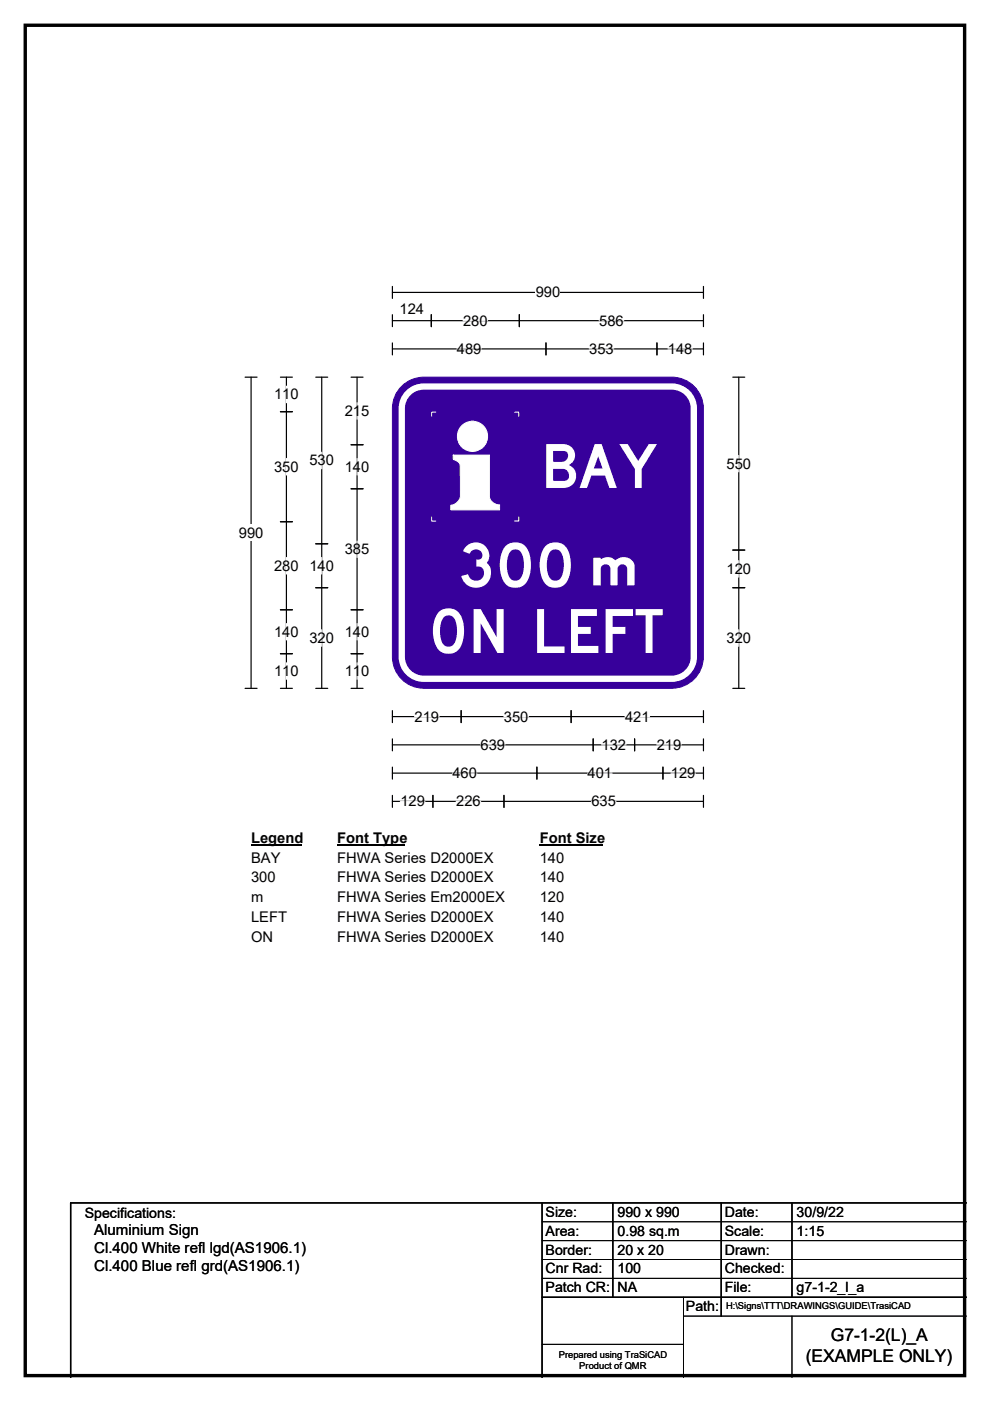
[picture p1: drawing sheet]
<svg xmlns="http://www.w3.org/2000/svg" width="210mm" height="297mm" viewBox="0 0 210 297" stroke-linecap="round" stroke-linejoin="round" font-family="sans-serif">
<path d="M5.4 5.4h199.2v286.3h-199.2z" fill="none" stroke="#000" stroke-width=".72"/>
<path d="M83.2 62h66M83.2 60.7v2.6M149.2 60.7v2.6" fill="none" stroke="#000" stroke-width=".25"/>
<path d="M113.6 60.3h5.2v3.5h-5.2z" fill="#fff"/>
<g fill="none" stroke="#000" stroke-width=".25">
<path d="M52 80h2.5M53.3 80v65.9M83.2 68h66M83.2 66.7v2.6M83.2 72.7v2.5M83.2 74h66M91.5 66.7v2.6M110.2 66.7v2.6M115.8 72.7v2.5M139.3 72.7v2.5M149.2 66.7v2.6M149.2 72.7v2.5"/>
<path d="M52 145.9h2.5M83.2 150.7v2.5M83.2 156.7v2.5M83.2 151.9h66M83.2 157.9h66M97.8 150.7v2.5M121.1 150.7v2.5M125.8 156.7v2.5M134.6 156.7v2.5M149.2 150.7v2.5M149.2 156.7v2.5M83.2 162.6v2.6"/>
<path d="M83.2 168.6v2.6M83.2 163.9h66M83.2 169.9h66M91.8 168.6v2.6M106.9 168.6v2.6M113.9 162.6v2.6M140.6 162.6v2.6M149.2 162.6v2.6M149.2 168.6v2.6"/>
</g>
<g fill="none" stroke="#fff" stroke-width=".25">
<path d="M96.9 74h5.2M98.2 68h5.2M125 74h5.2M127.1 68h5.2M141.7 74h5.2M87.9 151.9h5.2M101.9 157.9h5.2M106.9 151.9h5.2M127.6 157.9h5.2M132.6 151.9h5.2M139.3 157.9h5.2M84.9 169.9h5.2"/>
<path d="M95.9 163.9h5.3M96.8 169.9h5.2M124.6 163.9h5.2M125.4 169.9h5.2M142.3 163.9h5.2"/>
</g>
<path d="M50.7 111.2h5.2v3.5h-5.2z" fill="#fff"/>
<g fill="none" stroke="#000" stroke-width=".25">
<path d="M59.5 80h2.5M60.7 80v65.9M67 80h2.5M68.2 80v65.9M74.5 80h2.5M75.7 80v65.9M155.4 80h2.6M156.7 80v65.9M59.5 87.3h2.5M74.5 94.3h2.5M59.5 110.6h2.5M67 115.3h2.5"/>
<path d="M74.5 103.6h2.5M155.4 116.6h2.6M59.5 129.3h2.5M59.5 138.6h2.5M67 124.6h2.5M74.5 129.3h2.5M74.5 138.6h2.5M155.4 124.6h2.6M59.5 145.9h2.5M67 145.9h2.5M74.5 145.9h2.5M155.4 145.9h2.6"/>
</g>
<g fill="none" stroke="#fff" stroke-width=".25">
<path d="M60.7 81.9v3.5M60.7 97.2v3.5M68.2 95.9v3.5M75.7 85.4v3.5M75.7 97.2v3.5M156.7 96.6v3.4M60.7 118.2v3.5M68.2 118.2v3.5M75.7 114.7v3.5M156.7 118.9v3.5M60.7 132.2v3.5M68.2 133.5v3.5"/>
<path d="M75.7 132.2v3.5M156.7 133.5v3.5M60.7 140.5v3.5M75.7 140.5v3.5"/>
</g>
<path d="M53.3 175.9h10.7v3.5h-10.7z" fill="#fff"/>
<path d="M53.3 179.2h10.7" fill="none" stroke="#000" stroke-width=".32"/>
<path d="M71.5 175.9h14.4v3.5h-14.4z" fill="#fff"/>
<path d="M71.5 179.2h14.4" fill="none" stroke="#000" stroke-width=".32"/>
<path d="M114.5 175.9h13.4v3.5h-13.4z" fill="#fff"/>
<path d="M114.5 179.2h13.4" fill="none" stroke="#000" stroke-width=".32"/>
<g fill="#fff">
<path d="M53.3 180.1h6.1v3.5h-6.1z"/>
<path d="M71.5 180.1h33.1v3.5h-33.1z"/>
<path d="M114.5 180.1h5.2v3.5h-5.2z"/>
<path d="M53.3 184.3h5.2v3.5h-5.2z"/>
<path d="M71.5 184.3h33.1v3.5h-33.1z"/>
<path d="M114.5 184.3h5.2v3.5h-5.2z"/>
<path d="M53.3 188.5h2.5v3.5h-2.5z"/>
<path d="M71.5 188.5h35.5v3.5h-35.5z"/>
<path d="M114.5 188.5h5.2v3.5h-5.2z"/>
<path d="M53.3 192.7h7.6v3.5h-7.6z"/>
<path d="M71.5 192.7h33.1v3.5h-33.1z"/>
<path d="M114.5 192.7h5.2v3.5h-5.2z"/>
<path d="M53.3 196.8h4.6v3.5h-4.6z"/>
<path d="M71.5 196.8h33.1v3.5h-33.1z"/>
<path d="M114.5 196.8h5.2v3.5h-5.2z"/>
</g>
<path d="M85.5 81.6a6.6 6.6 0 0 1 4.4-1.6h52.6a6.7 6.7 0 0 1 6.7 6.6v52.7a6.7 6.7 0 0 1-6.7 6.6h-52.6a6.6 6.6 0 0 1-6.7-6.6v-52.7a6.6 6.6 0 0 1 2.3-5z" fill-rule="evenodd" fill="#37009b" stroke="#37009b" stroke-width=".21"/>
<path d="M86.9 83a4.6 4.6 0 0 1 3-1h52.6a4.7 4.7 0 0 1 4.7 4.6v52.6a4.7 4.7 0 0 1-4.7 4.7h-52.6a4.7 4.7 0 0 1-4.7-4.7v-52.6a4.6 4.6 0 0 1 1.7-3.6z" fill="none" stroke="#fff" stroke-width="1.3"/>
<path d="M97 92.5a3.2 3.2 0 0 0 6.4 0 3.2 3.2 0 0 0-6.4 0zM96.1 96.5h7.7v8.8a2.12 2.12 0 0 0 2.2 1.7v1.1h-10.4v-1a2.27 2.27 0 0 0 2-1.9v-6.5a1.73 1.73 0 0 0-1.5-1.2z" fill-rule="evenodd" fill="#fff"/>
<g fill="none" stroke="#fff" stroke-width=".21">
<path d="M92.4 87.4h-.8v.8M96.1 96.5h7.7v8.8a2.12 2.12 0 0 0 2.2 1.7v1.1h-10.4v-1a2.27 2.27 0 0 0 2-1.9v-6.5a1.73 1.73 0 0 0-1.5-1.2zM109.2 87.4h.8v.9M91.6 109.6v.9h.8M110 109.6v.9h-.8"/>
<circle cx="100.2" cy="92.5" r="3.2"/>
</g>
<path d="M115 255v37M130 255v20M153 255v24M168 255v20M205 255h-190v37M115 275h90" fill="none" stroke="#000" stroke-width=".3"/>
<path d="M115 259h90M115 263h90M115 267h90M115 271h90M145 279h60M145 275v17M168 279v13M115 285h30" fill="none" stroke="#000" stroke-width=".21"/>
<g font-size="12.9" fill="#fff">
<text x="114.7" y="103.5">BAY</text>
<text x="96.2" y="124.5">300</text>
<text x="90.9" y="138.5">ON LEFT</text>
</g>
<text font-size="11.1" fill="#fff" x="124.2" y="124.1">m</text>
<g font-size="3.7">
<text x="176.2" y="284.4">G7-1-2(L)_A</text>
<text x="170.9" y="288.9">(EXAMPLE ONLY)</text>
</g>
<g font-size="3.2">
<text x="20" y="261.9">Aluminium Sign</text>
<text x="20" y="265.7">Cl.400 White refl lgd(AS1906.1)</text>
<text x="20" y="269.6">Cl.400 Blue refl grd(AS1906.1)</text>
</g>
<g font-size="3.1">
<text x="113.6" y="63.1">990</text>
<text x="84.8" y="66.6">124</text>
<text x="98.2" y="69">280</text>
<text x="127.1" y="69">586</text>
<text x="96.9" y="75">489</text>
<text x="125" y="75">353</text>
<text x="141.7" y="75">148</text>
<text x="58.1" y="84.7">110</text>
<text x="73.1" y="88.2">215</text>
<text x="58.1" y="100">350</text>
<text x="65.6" y="98.7">530</text>
<text x="73.1" y="100">140</text>
<text x="154.1" y="99.4">550</text>
<text x="50.7" y="114">990</text>
<text x="73.1" y="117.5">385</text>
<text x="58.1" y="121">280</text>
<text x="65.6" y="121">140</text>
<text x="154.1" y="121.7">120</text>
<text x="58.1" y="135">140</text>
<text x="65.6" y="136.3">320</text>
<text x="73.1" y="135">140</text>
<text x="154.1" y="136.3">320</text>
<text x="58.1" y="143.3">110</text>
<text x="73.1" y="143.3">110</text>
<text x="87.9" y="153">219</text>
<text x="106.9" y="153">350</text>
<text x="132.6" y="153">421</text>
<text x="101.9" y="159">639</text>
<text x="127.6" y="159">132</text>
<text x="139.3" y="159">219</text>
<text x="95.9" y="165">460</text>
<text x="124.6" y="165">401</text>
<text x="142.3" y="165">129</text>
<text x="84.9" y="171">129</text>
<text x="96.8" y="171">226</text>
<text x="125.4" y="171">635</text>
<text x="53.3" y="178.7">Legend</text>
<text x="71.5" y="178.7">Font Type</text>
<text x="114.5" y="178.7">Font Size</text>
<text x="53.3" y="182.9">BAY</text>
<text x="71.5" y="182.9">FHWA Series D2000EX</text>
<text x="114.5" y="182.9">140</text>
<text x="53.3" y="187.1">300</text>
<text x="53.3" y="191.3">m</text>
<text x="71.5" y="187.1">FHWA Series D2000EX</text>
<text x="71.5" y="191.3">FHWA Series Em2000EX</text>
<text x="114.5" y="187.1">140</text>
<text x="114.5" y="191.3">120</text>
<text x="53.3" y="195.5">LEFT</text>
<text x="71.5" y="195.5">FHWA Series D2000EX</text>
<text x="114.5" y="195.5">140</text>
<text x="53.3" y="199.6">ON</text>
<text x="71.5" y="199.6">FHWA Series D2000EX</text>
<text x="114.5" y="199.6">140</text>
</g>
<g font-size="3">
<text x="115.7" y="258">Size:</text>
<text x="131" y="258">990 x 990</text>
<text x="153.7" y="258">Date:</text>
<text x="169" y="258">30/9/22</text>
<text x="18" y="258.2">Specifications:</text>
<text x="115.7" y="262">Area:</text>
<text x="131" y="262">0.98 sq.m</text>
<text x="153.7" y="262">Scale:</text>
<text x="169" y="262">1:15</text>
<text x="115.7" y="266">Border:</text>
<text x="115.7" y="270">Cnr Rad:</text>
<text x="131" y="266">20 x 20</text>
<text x="131" y="270">100</text>
<text x="153.7" y="266">Drawn:</text>
<text x="153.7" y="270">Checked:</text>
<text x="115.7" y="274">Patch CR:</text>
<text x="131" y="274">NA</text>
<text x="153.7" y="274">File:</text>
<text x="169" y="274">g7-1-2_l_a</text>
<text x="145.5" y="278">Path:</text>
</g>
<g font-size="2">
<text x="154" y="277.6">H:\Signs\TTT\DRAWINGS\GUIDE\TrasiCAD</text>
<text x="118.5" y="287.8">Prepared using TraSiCAD</text>
<text x="122.9" y="290.2">Product of QMR</text>
</g>
</svg>
